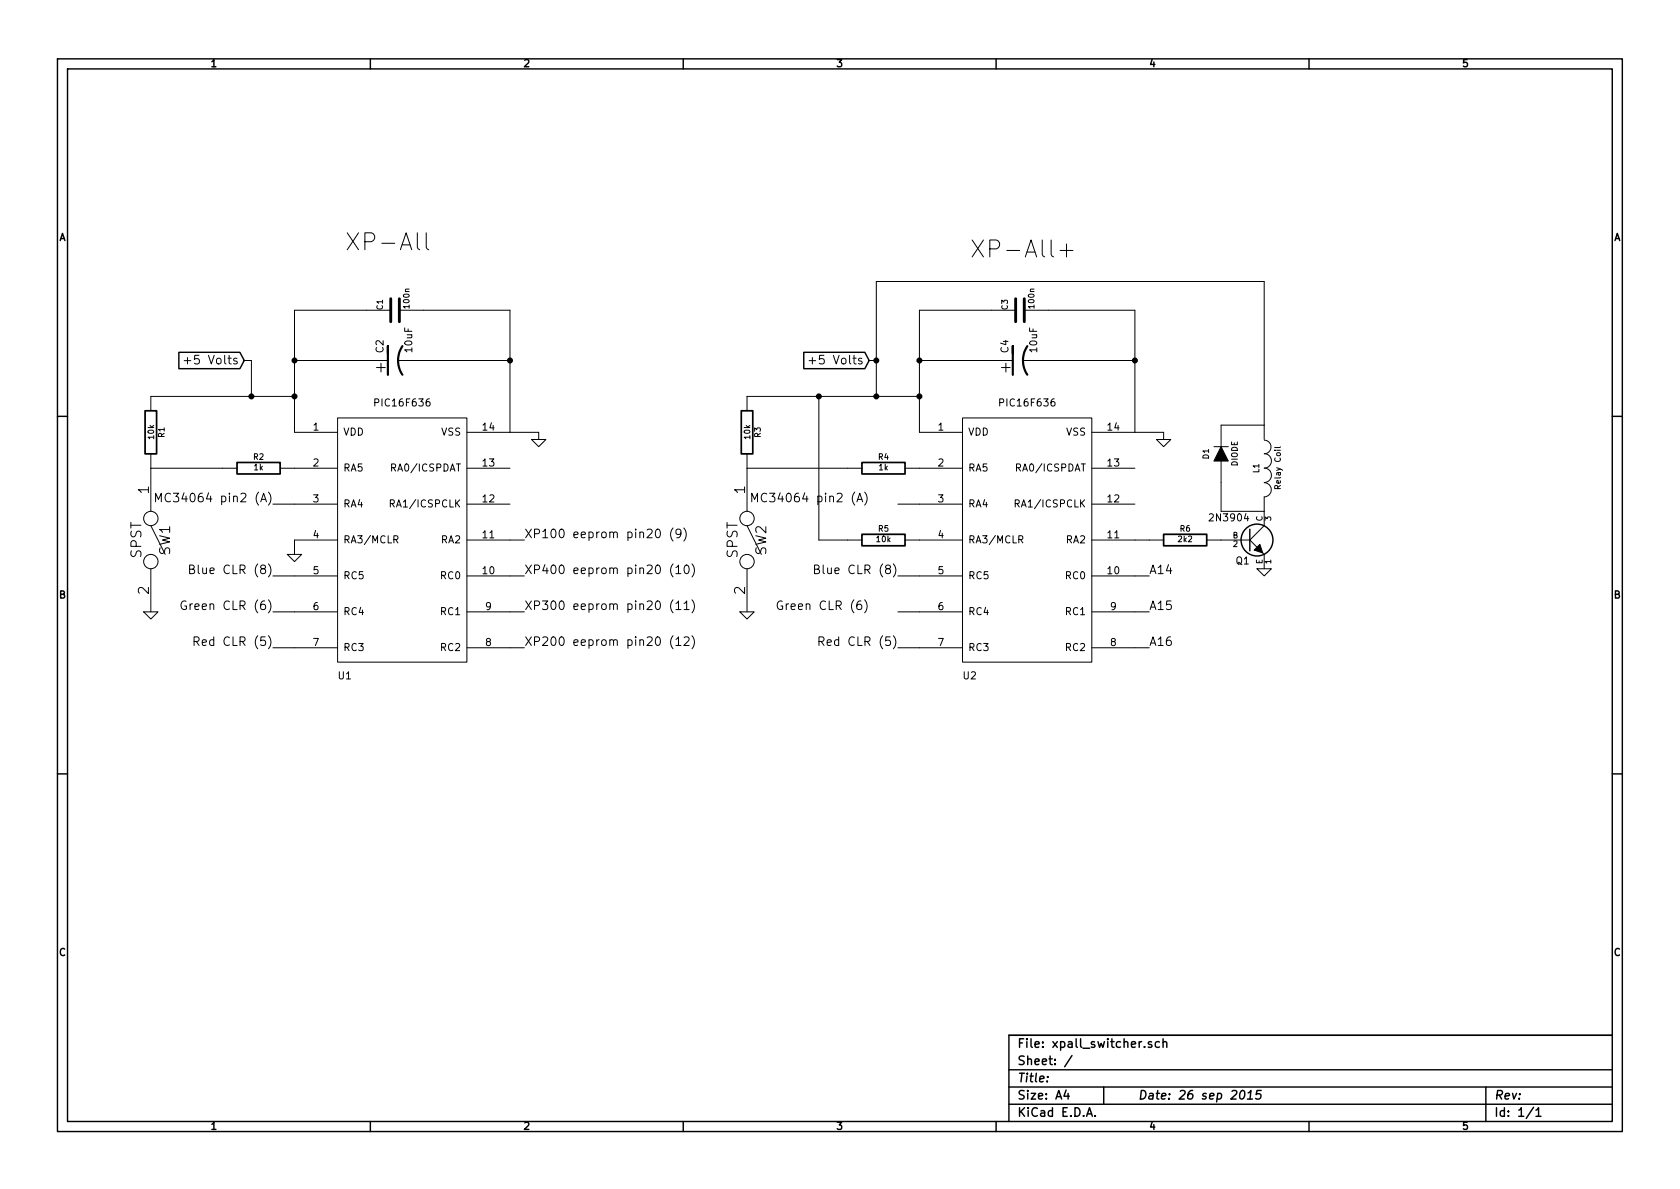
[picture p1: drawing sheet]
EESchema Schematic File Version 2  date Sat 26 Sep 2015 04:44:52 PM BST
LIBS:PIC16F636
LIBS:power
LIBS:device
LIBS:transistors
LIBS:conn
LIBS:linear
LIBS:regul
LIBS:74xx
LIBS:cmos4000
LIBS:adc-dac
LIBS:memory
LIBS:xilinx
LIBS:special
LIBS:microcontrollers
LIBS:dsp
LIBS:microchip
LIBS:analog_switches
LIBS:motorola
LIBS:texas
LIBS:intel
LIBS:audio
LIBS:interface
LIBS:digital-audio
LIBS:philips
LIBS:display
LIBS:cypress
LIBS:siliconi
LIBS:opto
LIBS:atmel
LIBS:contrib
LIBS:valves
LIBS:xpall_switcher-cache
EELAYER 27 0
EELAYER END
$Descr A4 11693 8268
encoding utf-8
Sheet 1 1
Title ""
Date "26 sep 2015"
Rev ""
Comp ""
Comment1 ""
Comment2 ""
Comment3 ""
Comment4 ""
$EndDescr
$Comp
L PIC16F636 U1
U 1 1
P 2800 3300
F 0 "U1" H 2400 1900 50  0000 C CNN
F 1 "PIC16F636" H 2800 3800 50  0000 C CNN
F 2 "MODULE" H 2800 3300 50  0001 C CNN
F 3 "DOCUMENTATION" H 2850 3200 50  0001 C CNN
	1    2800 3300
	1    0    0    -1  
$EndComp
$Comp
L CP1 C2
U 1 1
P 2750 2500
F 0 "C2" H 2800 2600 50  0000 L CNN
F 1 "10uF" H 2800 2400 50  0000 L CNN
F 2 "~" H 2750 2500 60  0000 C CNN
F 3 "~" H 2750 2500 60  0000 C CNN
	1    2750 2500
	0    -1   -1   0   
$EndComp
$Comp
L C C1
U 1 1
P 2750 2150
F 0 "C1" H 2750 2250 40  0000 L CNN
F 1 "100n" H 2756 2065 40  0000 L CNN
F 2 "~" H 2788 2000 30  0000 C CNN
F 3 "~" H 2750 2150 60  0000 C CNN
	1    2750 2150
	0    -1   -1   0   
$EndComp
$Comp
L GND #PWR3
U 1 1
P 3750 3050
F 0 "#PWR3" H 3750 3050 30  0001 C CNN
F 1 "GND" H 3750 2980 30  0001 C CNN
F 2 "" H 3750 3050 60  0000 C CNN
F 3 "" H 3750 3050 60  0000 C CNN
	1    3750 3050
	1    0    0    -1  
$EndComp
Text Label 3650 3750 0    60   ~ 0
XP100 eeprom pin20 (9)
Text Label 3650 4000 0    60   ~ 0
XP400 eeprom pin20 (10)
Text Label 3650 4250 0    60   ~ 0
XP300 eeprom pin20 (11)
Text Label 3650 4500 0    60   ~ 0
XP200 eeprom pin20 (12)
Text Label 1900 4500 2    60   ~ 0
Red CLR (5)
Text Label 1900 4250 2    60   ~ 0
Green CLR (6)
Text Label 1900 4000 2    60   ~ 0
Blue CLR (8)
Text Label 1900 3500 2    60   ~ 0
MC34064 pin2 (A)
$Comp
L R R1
U 1 1
P 1050 3000
F 0 "R1" V 1130 3000 40  0000 C CNN
F 1 "10k" V 1057 3001 40  0000 C CNN
F 2 "~" V 980 3000 30  0000 C CNN
F 3 "~" H 1050 3000 30  0000 C CNN
	1    1050 3000
	1    0    0    -1  
$EndComp
$Comp
L R R2
U 1 1
P 1800 3250
F 0 "R2" V 1880 3250 40  0000 C CNN
F 1 "1k" V 1807 3251 40  0000 C CNN
F 2 "~" V 1730 3250 30  0000 C CNN
F 3 "~" H 1800 3250 30  0000 C CNN
	1    1800 3250
	0    -1   -1   0   
$EndComp
$Comp
L SPST SW1
U 1 1
P 1050 3750
F 0 "SW1" H 1050 3850 70  0000 C CNN
F 1 "SPST" H 1050 3650 70  0000 C CNN
F 2 "~" H 1050 3750 60  0000 C CNN
F 3 "~" H 1050 3750 60  0000 C CNN
	1    1050 3750
	0    1    1    0   
$EndComp
$Comp
L GND #PWR1
U 1 1
P 1050 4250
F 0 "#PWR1" H 1050 4250 30  0001 C CNN
F 1 "GND" H 1050 4180 30  0001 C CNN
F 2 "" H 1050 4250 60  0000 C CNN
F 3 "" H 1050 4250 60  0000 C CNN
	1    1050 4250
	1    0    0    -1  
$EndComp
Text GLabel 1700 2500 0    60   Input ~ 0
+5 Volts
$Comp
L PIC16F636 U2
U 1 1
P 7150 3300
F 0 "U2" H 6750 1900 50  0000 C CNN
F 1 "PIC16F636" H 7150 3800 50  0000 C CNN
F 2 "MODULE" H 7150 3300 50  0001 C CNN
F 3 "DOCUMENTATION" H 7200 3200 50  0001 C CNN
	1    7150 3300
	1    0    0    -1  
$EndComp
$Comp
L CP1 C4
U 1 1
P 7100 2500
F 0 "C4" H 7150 2600 50  0000 L CNN
F 1 "10uF" H 7150 2400 50  0000 L CNN
F 2 "~" H 7100 2500 60  0000 C CNN
F 3 "~" H 7100 2500 60  0000 C CNN
	1    7100 2500
	0    -1   -1   0   
$EndComp
$Comp
L C C3
U 1 1
P 7100 2150
F 0 "C3" H 7100 2250 40  0000 L CNN
F 1 "100n" H 7106 2065 40  0000 L CNN
F 2 "~" H 7138 2000 30  0000 C CNN
F 3 "~" H 7100 2150 60  0000 C CNN
	1    7100 2150
	0    -1   -1   0   
$EndComp
$Comp
L GND #PWR5
U 1 1
P 8100 3050
F 0 "#PWR5" H 8100 3050 30  0001 C CNN
F 1 "GND" H 8100 2980 30  0001 C CNN
F 2 "" H 8100 3050 60  0000 C CNN
F 3 "" H 8100 3050 60  0000 C CNN
	1    8100 3050
	1    0    0    -1  
$EndComp
Text Label 6250 4500 2    60   ~ 0
Red CLR (5)
Text Label 6050 4250 2    60   ~ 0
Green CLR (6)
Text Label 6250 4000 2    60   ~ 0
Blue CLR (8)
Text Label 6050 3500 2    60   ~ 0
MC34064 pin2 (A)
$Comp
L R R3
U 1 1
P 5200 3000
F 0 "R3" V 5280 3000 40  0000 C CNN
F 1 "10k" V 5207 3001 40  0000 C CNN
F 2 "~" V 5130 3000 30  0000 C CNN
F 3 "~" H 5200 3000 30  0000 C CNN
	1    5200 3000
	1    0    0    -1  
$EndComp
$Comp
L R R4
U 1 1
P 6150 3250
F 0 "R4" V 6230 3250 40  0000 C CNN
F 1 "1k" V 6157 3251 40  0000 C CNN
F 2 "~" V 6080 3250 30  0000 C CNN
F 3 "~" H 6150 3250 30  0000 C CNN
	1    6150 3250
	0    -1   -1   0   
$EndComp
$Comp
L SPST SW2
U 1 1
P 5200 3750
F 0 "SW2" H 5200 3850 70  0000 C CNN
F 1 "SPST" H 5200 3650 70  0000 C CNN
F 2 "~" H 5200 3750 60  0000 C CNN
F 3 "~" H 5200 3750 60  0000 C CNN
	1    5200 3750
	0    1    1    0   
$EndComp
$Comp
L GND #PWR4
U 1 1
P 5200 4250
F 0 "#PWR4" H 5200 4250 30  0001 C CNN
F 1 "GND" H 5200 4180 30  0001 C CNN
F 2 "" H 5200 4250 60  0000 C CNN
F 3 "" H 5200 4250 60  0000 C CNN
	1    5200 4250
	1    0    0    -1  
$EndComp
Text GLabel 6050 2500 0    60   Input ~ 0
+5 Volts
Text Notes 2400 1750 0    118  ~ 0
XP-All
Text Notes 6750 1800 0    118  ~ 0
XP-All+
Text Label 8000 4500 0    60   ~ 0
A16
Text Label 8000 4250 0    60   ~ 0
A15
Text Label 8000 4000 0    60   ~ 0
A14
Wire Wire Line
	2950 2150 3550 2150
Wire Wire Line
	3550 2150 3550 3000
Wire Wire Line
	2950 2500 3550 2500
Connection ~ 3550 2500
Wire Wire Line
	2550 2150 2050 2150
Wire Wire Line
	2050 2150 2050 3000
Wire Wire Line
	2550 2500 2050 2500
Connection ~ 2050 2500
Wire Wire Line
	3550 3000 3750 3000
Wire Wire Line
	3750 3000 3750 3050
Wire Wire Line
	3650 3750 3550 3750
Wire Wire Line
	3650 4000 3550 4000
Wire Wire Line
	3650 4250 3550 4250
Wire Wire Line
	3650 4500 3550 4500
Wire Wire Line
	1900 4000 2050 4000
Wire Wire Line
	2050 4250 1900 4250
Wire Wire Line
	2050 4500 1900 4500
Wire Wire Line
	1050 2750 2050 2750
Connection ~ 2050 2750
Wire Wire Line
	1750 2500 1750 2750
Connection ~ 1750 2750
Wire Wire Line
	1050 3250 1550 3250
Wire Wire Line
	2050 3500 1900 3500
Wire Wire Line
	1750 2500 1700 2500
Wire Wire Line
	7300 2150 7900 2150
Wire Wire Line
	7900 2150 7900 3000
Wire Wire Line
	7300 2500 7900 2500
Connection ~ 7900 2500
Wire Wire Line
	6900 2150 6400 2150
Wire Wire Line
	6400 2150 6400 3000
Wire Wire Line
	6900 2500 6400 2500
Connection ~ 6400 2500
Wire Wire Line
	7900 3000 8100 3000
Wire Wire Line
	8100 3000 8100 3050
Wire Wire Line
	8000 3750 7900 3750
Wire Wire Line
	8000 4000 7900 4000
Wire Wire Line
	8000 4250 7900 4250
Wire Wire Line
	8000 4500 7900 4500
Wire Wire Line
	6250 4000 6400 4000
Wire Wire Line
	6400 4250 6250 4250
Wire Wire Line
	6400 4500 6250 4500
Wire Wire Line
	5200 2750 6400 2750
Connection ~ 6400 2750
Connection ~ 6100 2750
Wire Wire Line
	5200 3250 5900 3250
Wire Wire Line
	6400 3500 6250 3500
Wire Wire Line
	6100 2500 6050 2500
Wire Wire Line
	2050 3850 2050 3750
$Comp
L GND #PWR2
U 1 1
P 2050 3850
F 0 "#PWR2" H 2050 3850 30  0001 C CNN
F 1 "GND" H 2050 3780 30  0001 C CNN
F 2 "" H 2050 3850 60  0000 C CNN
F 3 "" H 2050 3850 60  0000 C CNN
	1    2050 3850
	1    0    0    -1  
$EndComp
$Comp
L R R5
U 1 1
P 6150 3750
F 0 "R5" V 6230 3750 40  0000 C CNN
F 1 "10k" V 6157 3751 40  0000 C CNN
F 2 "~" V 6080 3750 30  0000 C CNN
F 3 "~" H 6150 3750 30  0000 C CNN
	1    6150 3750
	0    -1   -1   0   
$EndComp
Wire Wire Line
	5900 3750 5700 3750
Wire Wire Line
	5700 3750 5700 2750
Connection ~ 5700 2750
$Comp
L R R6
U 1 1
P 8250 3750
F 0 "R6" V 8330 3750 40  0000 C CNN
F 1 "2k2" V 8257 3751 40  0000 C CNN
F 2 "~" V 8180 3750 30  0000 C CNN
F 3 "~" H 8250 3750 30  0000 C CNN
	1    8250 3750
	0    -1   -1   0   
$EndComp
$Comp
L NPN Q1
U 1 1
P 8700 3750
F 0 "Q1" H 8700 3600 50  0000 R CNN
F 1 "2N3904" H 8700 3900 50  0000 R CNN
F 2 "~" H 8700 3750 60  0000 C CNN
F 3 "~" H 8700 3750 60  0000 C CNN
	1    8700 3750
	1    0    0    -1  
$EndComp
$Comp
L GND #PWR6
U 1 1
P 8800 3950
F 0 "#PWR6" H 8800 3950 30  0001 C CNN
F 1 "GND" H 8800 3880 30  0001 C CNN
F 2 "" H 8800 3950 60  0000 C CNN
F 3 "" H 8800 3950 60  0000 C CNN
	1    8800 3950
	1    0    0    -1  
$EndComp
$Comp
L DIODE D1
U 1 1
P 8500 3150
F 0 "D1" H 8500 3250 40  0000 C CNN
F 1 "DIODE" H 8500 3050 40  0000 C CNN
F 2 "~" H 8500 3150 60  0000 C CNN
F 3 "~" H 8500 3150 60  0000 C CNN
	1    8500 3150
	0    -1   -1   0   
$EndComp
$Comp
L INDUCTOR L1
U 1 1
P 8800 3250
F 0 "L1" V 8750 3250 40  0000 C CNN
F 1 "Relay Coil" V 8900 3250 40  0000 C CNN
F 2 "~" H 8800 3250 60  0000 C CNN
F 3 "~" H 8800 3250 60  0000 C CNN
	1    8800 3250
	1    0    0    -1  
$EndComp
Wire Wire Line
	8500 2950 8800 2950
Wire Wire Line
	8800 3550 8500 3550
Wire Wire Line
	8500 3550 8500 3350
Wire Wire Line
	8800 2950 8800 1950
Connection ~ 6100 2500
Wire Wire Line
	8800 1950 6100 1950
Wire Wire Line
	6100 1950 6100 2750
$EndSCHEMATC
